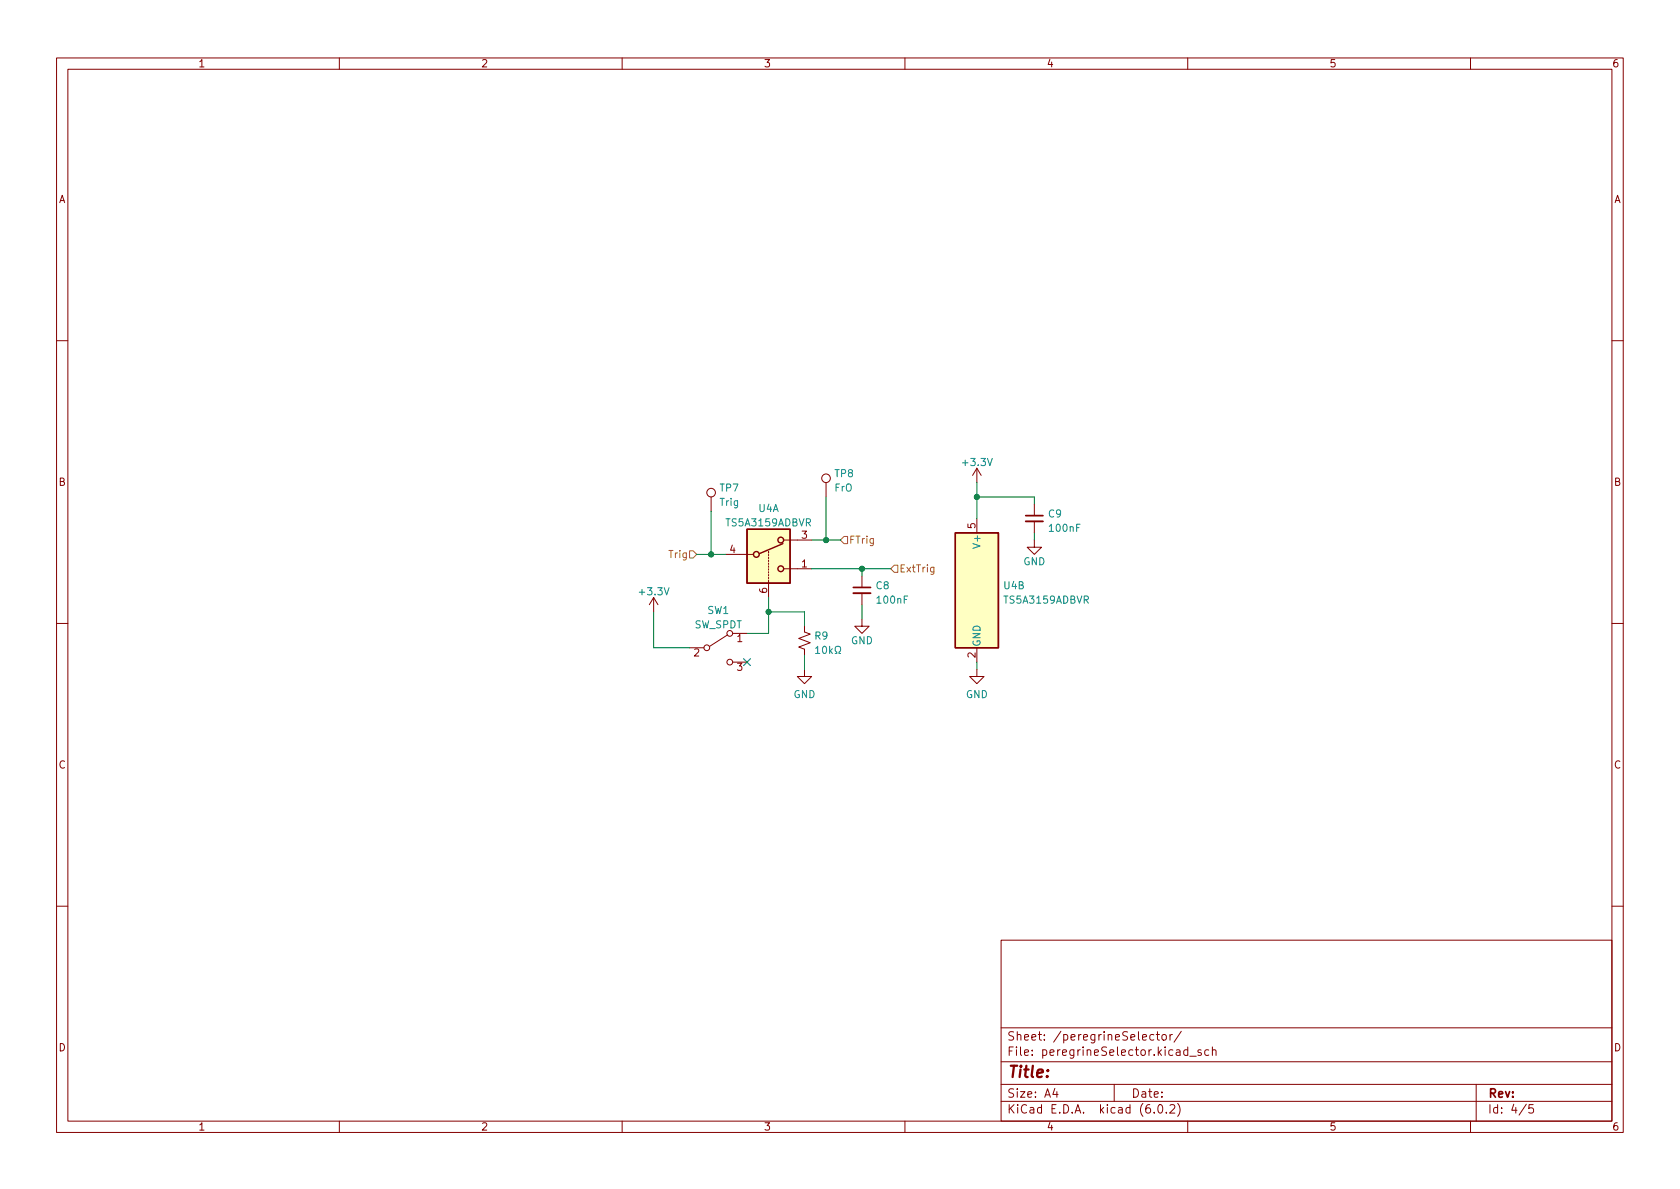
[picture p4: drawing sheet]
<svg xmlns="http://www.w3.org/2000/svg" width="297mm" height="210mm" viewBox="0 0 297 210" stroke-linecap="round" stroke-linejoin="round" font-family="sans-serif">
<g fill="none" stroke="#840000" stroke-width=".18">
<path d="M10 10.2h277v190.1h-277zM12 12.2h273v186.1h-273zM60 10.2v2M110 10.2v2M160 10.2v2M210 10.2v2M260 10.2v2M10 60.2h2M285 60.2h2M125.7 87.9v2.5M128.3 98h4.8M135.9 97.5v.3"/>
<path d="M135.9 98v.3M135.9 98.5v.3M135.9 99.1v.2M135.9 99.6v.2M138.7 95.5h4.8M146 85.3v2.6M172.7 82.8l-.7 1.3M172.7 82.8v2.5M172.7 91.7v2.5M172.7 82.8l.8 1.3M182.9 95.5v1.3h1.2l-1.2 1.2-1.3-1.2h1.3M182.9 89.1v2.1"/>
<path d="M182.9 92.2v2M10 110.2h2M115.6 105.7l-.8 1.2M115.6 105.7v2.5M115.6 105.7l.7 1.2M121.9 114.5h2.6M128.7 112.3l-3.2 2M129.5 112h2.6M129.5 117.1h2.6M135.9 100.1v.2M135.9 100.6v.2M135.9 101.1v.2"/>
<path d="M135.9 101.6v.2M135.9 102.1v.3M135.9 102.6v3.1M138.7 100.6h4.8M142.2 118.4v1.2h1.3l-1.3 1.3-1.2-1.3h1.2M142.2 110.7v1.1l1.1 .3-2.1 .8 2.1 .8-2.1 .7 1 .4v1M152.4 109.5v1.2h1.3l-1.3 1.3-1.3-1.3h1.3M152.4 101.8v2.1M152.4 104.9v2M172.7 118.4v1.2h1.3l-1.3 1.3-1.3-1.3h1.3M172.7 114.5v2.6M285 110.2h2"/>
<path d="M10 160.2h2M177 166.3h108v32h-108zM285 160.2h2M60 198.3v2M110 198.3v2M160 198.3v2M177 194.8h108M177 191.8h108M177 187.8h108M177 181.8h108M186.5 192.5l-.4 1h1M186.9 193v1"/>
<path d="M197 191.8v3M204 183l-.4-.1-.3 .3v.4l.1 .3h.6M204.1 196.7v.1M204.4 182.9h.6M204.6 182.4v1.3l.4 .2M204.9 195.4l.2-.1a.81 .81 0 0 1 .6 .7 .81 .81 0 0 1-.3 .8h-.2a.81 .81 0 0 1-.6-.6 .81 .81 0 0 1 .3-.8zM205.5 183.1l.2-.2 .4 .2 .1 .5-.1 .3h-.4l-.2-.1zM206.2 196.7v.1M206.9 195.5l.5-.2 .2 .2 .1 .3-.9 1h.9M206.9 182.9v1M207.3 182.9l-.3 .1-.1 .2M208.2 195.1a1.72 1.72 0 0 1 0 2.3"/>
<path d="M208.9 182.4l-1.3 1.9M210 198.3v2M210 185.7l-.4-.1-.3 .3v.4l.1 .3h.6M210 185.1v1.5M210.4 186.8h1.1M212.4 185.7l-.4-.1-.2 .2 .1 .3 .5 .1v.4h-.6M213.7 185.7l-.4-.1-.3 .3v.4l.1 .3h.6M214.4 185.8l.2-.2 .3 .1 .1 .9M214.4 185.1v1.5M260 198.3v2M261 191.8v6.5M269.9 195.3l-1.3 1.9"/>
<path d="M271.1 195.3h-.7l-.1 .7 .2-.1 .5 .1 .2 .2-.1 .5-.2 .1-.6-.1"/>
<circle cx="125.7" cy="87.1" r=".76"/>
<circle cx="146" cy="84.6" r=".76"/>
<circle cx="125" cy="114.5" r=".51"/>
<circle cx="129" cy="117.1" r=".51"/>
<circle cx="129" cy="112" r=".51"/>
</g>
<path d="M144.2 114.6l.4-.3v1.3M144.2 115.6h.7M145.5 114.4l.2-.1a.68 .68 0 0 1 .5 .6 .68 .68 0 0 1-.5 .7l-.2-.2-.1-.3zM146.7 114.3v1.3M146.8 115.1l.4 .5M147.2 114.7l-.5 .5M147.7 115.6h.3v-.3a.54 .54 0 0 1-.3-.7 .54 .54 0 0 1 .7-.3 .58 .58 0 0 1-.1 1v.3h.3" fill="none" stroke="#008484" stroke-width=".18"/>
<g fill="#ffffc2" stroke="#ffffc2" stroke-width=".18">
<path d="M132.1 93.6h7.6v9.5h-7.6z"/>
<path d="M168.9 94.2h7.6v20.3h-7.6z"/>
</g>
<g fill="none" stroke="#840000" stroke-width=".25">
<path d="M132.1 93.6h7.6v9.5h-7.6zM138.4 96.1l-4.2 1.8M168.9 94.2h7.6v20.3h-7.6z"/>
<circle cx="133.7" cy="98" r=".51"/>
<circle cx="138" cy="95.5" r=".51"/>
<circle cx="138" cy="100.6" r=".51"/>
</g>
<path d="M181.4 92.2h3M150.9 104.9h3" fill="none" stroke="#840000" stroke-width=".33"/>
<path d="M181.4 91.2h3M150.9 103.9h3" fill="none" stroke="#840000" stroke-width=".3"/>
<path d="M121.9 97.4h.7l.6 .6-.6 .7h-.7zM149.2 94.9h.7v1.2h-.7l-.6-.6zM157.5 100.6l.6-.7h.6v1.3h-.6zM165.1 100.3v1l-.2 .3-.3-.1M165.1 100.4l-.3-.1-.3 .2 .1 .6h.5" fill="none" stroke="#848400" stroke-width=".18"/>
<g fill="none" stroke="#008400" stroke-width=".18">
<path d="M123.2 98h5.1M125.7 90.4v7.6M143.5 95.5h5.1M146 87.9v7.6M172.7 85.3v6.4M172.7 87.9h10.2v1.2M182.9 94.2v1.3M115.6 108.2v6.3h6.3M135.9 108.2h6.3v2.5M135.9 105.7v6.3h-3.8M142.2 115.8v2.6M143.5 100.6h14"/>
<path d="M152.4 100.6v1.2M152.4 106.9v2.6M172.7 117.1v1.3"/>
</g>
<path d="M131.5 116.5l1.2 1.2M132.7 116.5l-1.2 1.2" fill="none" stroke="#000084" stroke-width=".18"/>
<g fill="#008400" stroke="#008400" stroke-width=".18">
<circle cx="135.9" cy="108.2" r=".46"/>
<circle cx="146" cy="95.5" r=".46"/>
<circle cx="125.7" cy="98" r=".46"/>
<circle cx="152.4" cy="100.6" r=".46"/>
<circle cx="172.7" cy="87.9" r=".46"/>
</g>
<text font-size="2.8" fill="#840000" x="178" y="190.6">Title:</text>
<g font-size="2.1" fill="#840000">
<text x="178" y="184">Sheet: /peregrineSelector/</text>
<text x="178" y="186.7">File: peregrineSelector.kicad_sch</text>
<text x="178" y="196.9">KiCad E.D.A. kicad (6.0.2)</text>
<text x="178" y="194.1">Size: A4</text>
<text x="200" y="194.1">Date:</text>
<text x="263" y="194.1">Rev:</text>
<text x="263" y="196.9">Id: 4/5</text>
</g>
<g font-size="1.8" fill="#840000">
<text x="35" y="11.9">1</text>
<text x="85" y="11.9">2</text>
<text x="135" y="11.9">3</text>
<text x="185" y="11.9">4</text>
<text x="235" y="11.9">5</text>
<text x="285" y="11.9">6</text>
<text x="10.3" y="35.9">A</text>
<text x="285.3" y="35.9">A</text>
<text x="10.3" y="85.9">B</text>
<text x="285.3" y="85.9">B</text>
<text x="141.7" y="95.2">3</text>
<text x="172.5" y="93.5" transform="rotate(-90 172.5 93.5)">5</text>
<text x="129" y="97.8">4</text>
<text x="141.7" y="100.3">1</text>
<text x="135.6" y="104.9" transform="rotate(-90 135.6 104.9)">6</text>
<text x="130.3" y="113.5">1</text>
<text x="122.7" y="116.1">2</text>
<text x="130.3" y="118.6">3</text>
<text x="172.5" y="116.3" transform="rotate(-90 172.5 116.3)">2</text>
<text x="10.3" y="135.9">C</text>
<text x="285.3" y="135.9">C</text>
<text x="10.3" y="185.9">D</text>
<text x="285.3" y="185.9">D</text>
<text x="35" y="199.9">1</text>
<text x="85" y="199.9">2</text>
<text x="135" y="199.9">3</text>
<text x="185" y="199.9">4</text>
<text x="235" y="199.9">5</text>
<text x="285" y="199.9">6</text>
</g>
<g font-size="1.8" fill="#008484">
<text x="170.4" y="82.4">+3.3V</text>
<text x="127.3" y="89.5">Trig</text>
<text x="127.3" y="86.9">TP7</text>
<text x="147.6" y="86.9">FrO</text>
<text x="147.6" y="84.4">TP8</text>
<text x="128.5" y="93.1">TS5A3159ADBVR</text>
<text x="134.1" y="90.5">U4A</text>
<text x="185.4" y="91.5">C9</text>
<text x="185.7" y="94">100nF</text>
<text x="173.4" y="96.6" transform="rotate(-90 173.4 96.6)">V+</text>
<text x="180.9" y="99.9">GND</text>
<text x="113.2" y="105.3">+3.3V</text>
<text x="154.9" y="104.2">C8</text>
<text x="155.2" y="106.7">100nF</text>
<text x="177.5" y="104.2">U4B</text>
<text x="177.7" y="106.7">TS5A3159ADBVR</text>
<text x="122.7" y="111.1">SW_SPDT</text>
<text x="125.1" y="108.6">SW1</text>
<text x="144.1" y="113.1">R9</text>
<text x="150.4" y="113.9">GND</text>
<text x="173.4" y="114.4" transform="rotate(-90 173.4 114.4)">GND</text>
<text x="140.3" y="123.4">GND</text>
<text x="170.8" y="123.4">GND</text>
</g>
<g font-size="1.8" fill="#848400">
<text x="118.4" y="98.7">Trig</text>
<text x="150.1" y="96.1">FTrig</text>
<text x="158.9" y="101.2">ExtTrig</text>
</g>
</svg>
